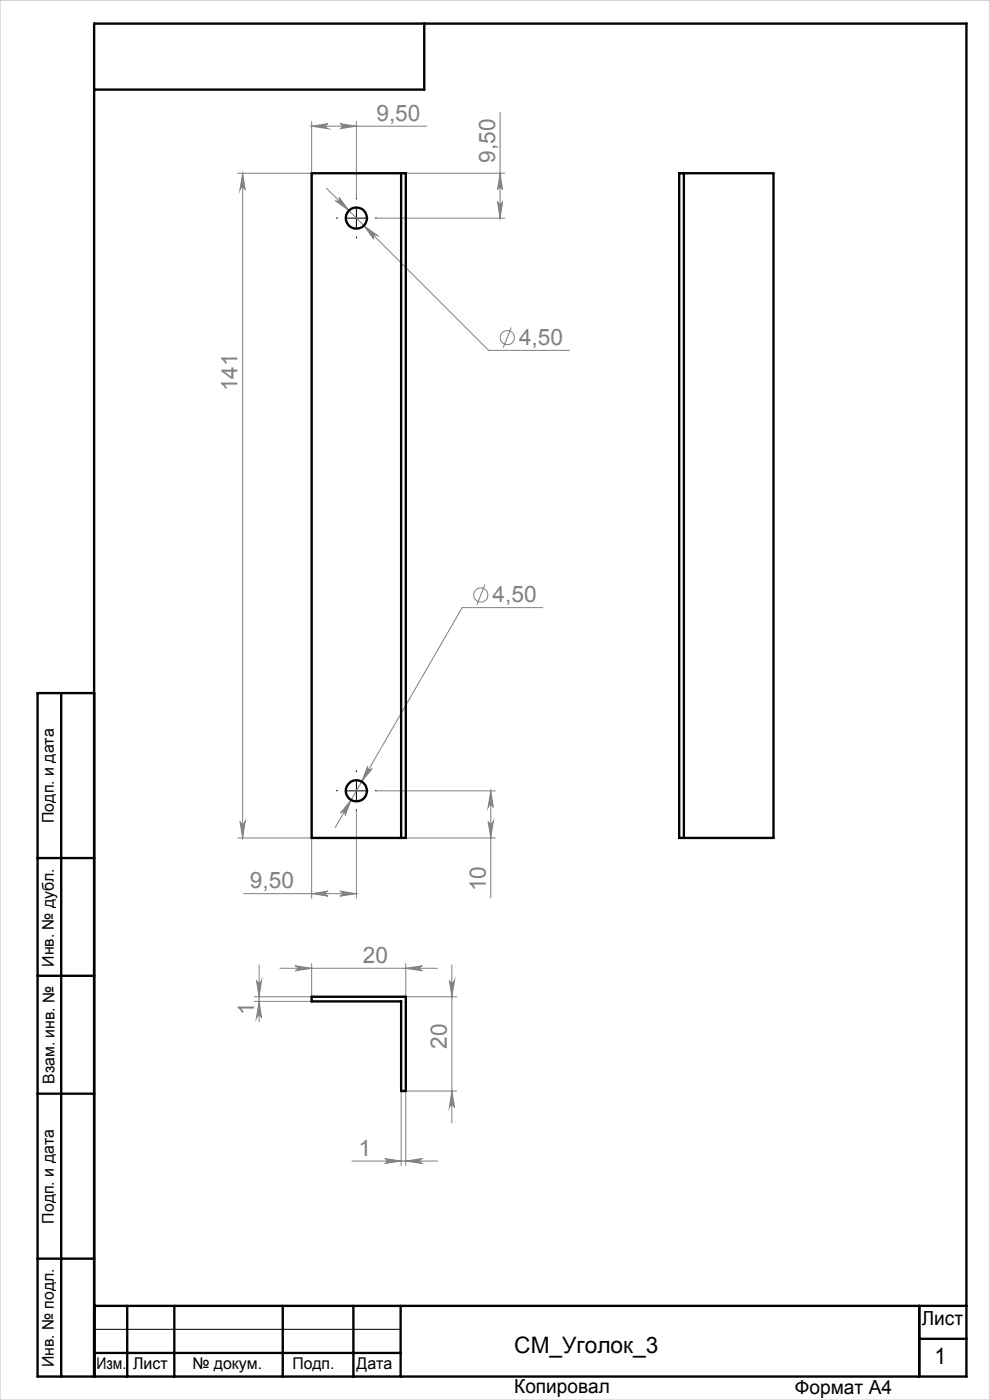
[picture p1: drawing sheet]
<svg xmlns="http://www.w3.org/2000/svg" width="210mm" height="297mm" viewBox="0 0 210 297" stroke-linecap="round" stroke-linejoin="round" font-family="sans-serif">
<g fill="none" stroke="#808080" stroke-width=".21">
<path d="M50.4 36.8h15.7M51.5 36.8l.5 3.5a.55 .55 0 0 0-.5-.6 .55 .55 0 0 0-.6 .6zM51.5 36.8v141M66.1 26.8l3.5-.6a.53 .53 0 0 0-.5 .6 .53 .53 0 0 0 .5 .5zM66.1 25.7v11.1M66.1 26.8h24.4M69.3 39.9l34.3 34.4h17.2M72.1 26.2l3.5 .6-3.5 .5a.53 .53 0 0 0 .5-.5 .53 .53 0 0 0-.5-.6zM75.6 25.7v16.3M86.1 36.8h21M106.1 36.8l.5 3.5a.53 .53 0 0 0-.5-.6 .53 .53 0 0 0-.5 .6zM106.1 23.8v22.5"/>
<path d="M71.2 42.6a.52 .52 0 0 0 .7 0 .52 .52 0 0 0 0-.8l2.1 2.9zM77.2 47.9l2.8 2a.55 .55 0 0 0-.7 .1 .55 .55 0 0 0 0 .7zM79.9 46.3h27.2M105.6 42.8a.53 .53 0 0 0 .5 .5 .53 .53 0 0 0 .5-.5l-.5 3.5zM108.4 69.5l-1.6 4.3M102.8 124.1l-1.7 4.3M115.1 128.9h-17.1l-26.9 46.6M50.4 177.8h15.7M50.9 174.3a.55 .55 0 0 0 .6 .5 .55 .55 0 0 0 .5-.5l-.5 3.5zM66.1 177.8v12.8M74.5 169.7l-1.3 3.3a.55 .55 0 0 0-.2-.7 .55 .55 0 0 0-.8 .2zM75.6 172v18.6"/>
<path d="M78 162.5a.55 .55 0 0 0 .2 .7 .55 .55 0 0 0 .8-.1l-2.3 2.7zM79.9 167.8h25.2M86.1 177.8h19M103.5 174.3a.55 .55 0 0 0 .6 .5 .55 .55 0 0 0 .5-.5l-.5 3.5zM104.1 167.8l.5 3.5a.55 .55 0 0 0-.5-.5 .55 .55 0 0 0-.6 .5zM104.1 167.8v22.7M51.6 189.6h24M66.1 189.6l3.5-.5a.53 .53 0 0 0-.5 .5 .53 .53 0 0 0 .5 .5zM72.1 189.1l3.5 .5-3.5 .5a.53 .53 0 0 0 .5-.5 .53 .53 0 0 0-.5-.5zM53.9 211.5h12.2M53.9 212.4h12.2M54.4 208a.55 .55 0 0 0 .5 .5 .55 .55 0 0 0 .6-.5l-.5 3.5z"/>
<path d="M55 212.4l.5 3.6a.55 .55 0 0 0-.6-.6 .55 .55 0 0 0-.5 .6zM55 204.7v12M59.4 205.4h33.4M62.6 204.9l3.5 .5-3.5 .5a.53 .53 0 0 0 .5-.5 .53 .53 0 0 0-.5-.5zM66.1 204.4v7.1M86.1 204.4v7.1M86.1 205.4l3.5-.5a.53 .53 0 0 0-.5 .5 .53 .53 0 0 0 .5 .5zM86.1 211.5h10.8M95.3 208a.55 .55 0 0 0 .6 .5 .55 .55 0 0 0 .5-.5l-.6 3.5zM95.8 204.7v33.5M85.1 231.5v15.8M86.1 231.5v15.8"/>
<path d="M86.1 231.5h10.8M95.8 231.5l.6 3.4a.55 .55 0 0 0-.5-.5 .55 .55 0 0 0-.6 .5zM74.6 246.3h18.2M81.6 245.8l3.5 .5-3.5 .5a.53 .53 0 0 0 .5-.5 .53 .53 0 0 0-.5-.5zM86.1 246.3l3.5-.5a.53 .53 0 0 0-.5 .5 .53 .53 0 0 0 .5 .5z"/>
<circle cx="107.6" cy="71.6" r="1.5"/>
<circle cx="102" cy="126.2" r="1.51"/>
</g>
<path d="M71.6 46.2h-.2M75.6 42.2v-.2M75.6 50.2v.3M79.6 46.2h.3M71.6 167.7h-.2M75.6 163.7v-.2M75.6 171.7v.3M79.6 167.7h.3" fill="none" stroke="#000" stroke-width=".21" stroke-dasharray="15.2 1.3 1.3 1.3"/>
<path d="M73.6 46.3h4M75.6 44.3v4M73.6 167.8h4M75.6 165.8v4M20 282h65" fill="none" stroke="#000" stroke-width=".21"/>
<g fill="none" stroke="#000" stroke-width=".5">
<path d="M90 5v14h-70M13 147v145M20 147h-12v145h197v-287h-185v287M8 182h12M8 207h12M8 232h12M8 267h12M20 277h185M27 277v15M37 277v15M60 277v15M75 277v15"/>
<path d="M85 277v15M195 277v15M20 287h65M195 284h10"/>
</g>
<path d="M0 0h210v297h-210z" fill="none" stroke="#c0c0c0" stroke-width=".21"/>
<g fill="#808080">
<path d="M72.1 26.2l3.5 .6-3.5 .5a.53 .53 0 0 0 .5-.5 .53 .53 0 0 0-.5-.6zM66.1 26.8l3.5-.6a.53 .53 0 0 0-.5 .6 .53 .53 0 0 0 .5 .5zM72.1 189.1l3.5 .5-3.5 .5a.53 .53 0 0 0 .5-.5 .53 .53 0 0 0-.5-.5zM66.1 189.6l3.5-.5a.53 .53 0 0 0-.5 .5 .53 .53 0 0 0 .5 .5z"/>
<path d="M74.5 169.7l-2.3 2.8a.55 .55 0 0 1 .8-.2 .55 .55 0 0 1 .2 .7zM78 162.5l-1.3 3.3 2.3-2.7a.55 .55 0 0 1-.8 .1 .55 .55 0 0 1-.2-.7zM71.2 42.6l2.8 2.1-2.1-2.9a.52 .52 0 0 1 0 .8 .52 .52 0 0 1-.7 0zM77.2 47.9l2.1 2.8a.55 .55 0 0 1 0-.7 .55 .55 0 0 1 .7-.1zM81.6 245.8l3.5 .5-3.5 .5a.53 .53 0 0 0 .5-.5 .53 .53 0 0 0-.5-.5zM86.1 246.3l3.5-.5a.53 .53 0 0 0-.5 .5 .53 .53 0 0 0 .5 .5z"/>
<path d="M86.1 205.4l3.5-.5a.53 .53 0 0 0-.5 .5 .53 .53 0 0 0 .5 .5zM62.6 204.9l3.5 .5-3.5 .5a.53 .53 0 0 0 .5-.5 .53 .53 0 0 0-.5-.5z"/>
<path d="M95.8 231.5l.6 3.4a.55 .55 0 0 0-.5-.5 .55 .55 0 0 0-.6 .5zM95.3 208a.55 .55 0 0 0 .6 .5 .55 .55 0 0 0 .5-.5l-.6 3.5z"/>
<path d="M51.5 36.8l.5 3.5a.55 .55 0 0 0-.5-.6 .55 .55 0 0 0-.6 .6zM50.9 174.3a.55 .55 0 0 0 .6 .5 .55 .55 0 0 0 .5-.5l-.5 3.5zM106.1 36.8l.5 3.5a.53 .53 0 0 0-.5-.6 .53 .53 0 0 0-.5 .6zM105.6 42.8a.53 .53 0 0 0 .5 .5 .53 .53 0 0 0 .5-.5l-.5 3.5zM104.1 167.8l.5 3.5a.55 .55 0 0 0-.5-.5 .55 .55 0 0 0-.6 .5zM103.5 174.3a.55 .55 0 0 0 .6 .5 .55 .55 0 0 0 .5-.5l-.5 3.5zM54.4 208a.55 .55 0 0 0 .5 .5 .55 .55 0 0 0 .6-.5l-.5 3.5zM55 212.4l.5 3.6a.55 .55 0 0 0-.6-.6 .55 .55 0 0 0-.5 .6z"/>
</g>
<g fill="none" stroke="#000" stroke-width=".5">
<path d="M66.1 36.8h20v141h-20zM85.1 36.8v141M144.1 36.8h20v141h-20zM145.1 36.8v141M66.1 211.5h20v20h-1v-19.1h-19z"/>
<circle cx="75.6" cy="46.3" r="2.26"/>
<circle cx="75.6" cy="167.8" r="2.26"/>
</g>
<g font-size="4.8" fill="#808080">
<text x="79.8" y="25.7">9,50</text>
<text x="105" y="34.5" transform="rotate(-90 105 34.5)">9,50</text>
<text x="110.1" y="73.2">4,50</text>
<text x="50.4" y="83" transform="rotate(-90 50.4 83)">141</text>
<text x="104.5" y="127.8">4,50</text>
<text x="53" y="188.5">9,50</text>
<text x="103" y="189.1" transform="rotate(-90 103 189.1)">10</text>
<text x="77" y="204.3">20</text>
<text x="53.9" y="215.4" transform="rotate(-90 53.9 215.4)">1</text>
<text x="94.8" y="222.5" transform="rotate(-90 94.8 222.5)">20</text>
<text x="76" y="245.2">1</text>
</g>
<g font-size="4.8">
<text x="109.1" y="287">СМ_Уголок_3</text>
<text x="198.2" y="289.5">1</text>
</g>
<g font-size="4.1">
<text x="195.5" y="281.2">Лист</text>
<text x="109.1" y="295.6">Копировал</text>
<text x="168.6" y="295.7">Формат А4</text>
</g>
<g font-size="3.4">
<text x="11.4" y="174.6" transform="rotate(-90 11.4 174.6)">Подп. и дата</text>
<text x="11.4" y="205.1" transform="rotate(-90 11.4 205.1)">Инв. № дубл.</text>
<text x="11.6" y="229.9" transform="rotate(-90 11.6 229.9)">Взам. инв. №</text>
<text x="11.4" y="259.6" transform="rotate(-90 11.4 259.6)">Подп. и дата</text>
<text x="11.4" y="290" transform="rotate(-90 11.4 290)">Инв. № подл.</text>
<text x="20.4" y="290.4">Изм.</text>
<text x="28.2" y="290.4">Лист</text>
<text x="40.8" y="290.4">№ докум.</text>
<text x="62" y="290.4">Подп.</text>
<text x="75.6" y="290.4">Дата</text>
</g>
</svg>
